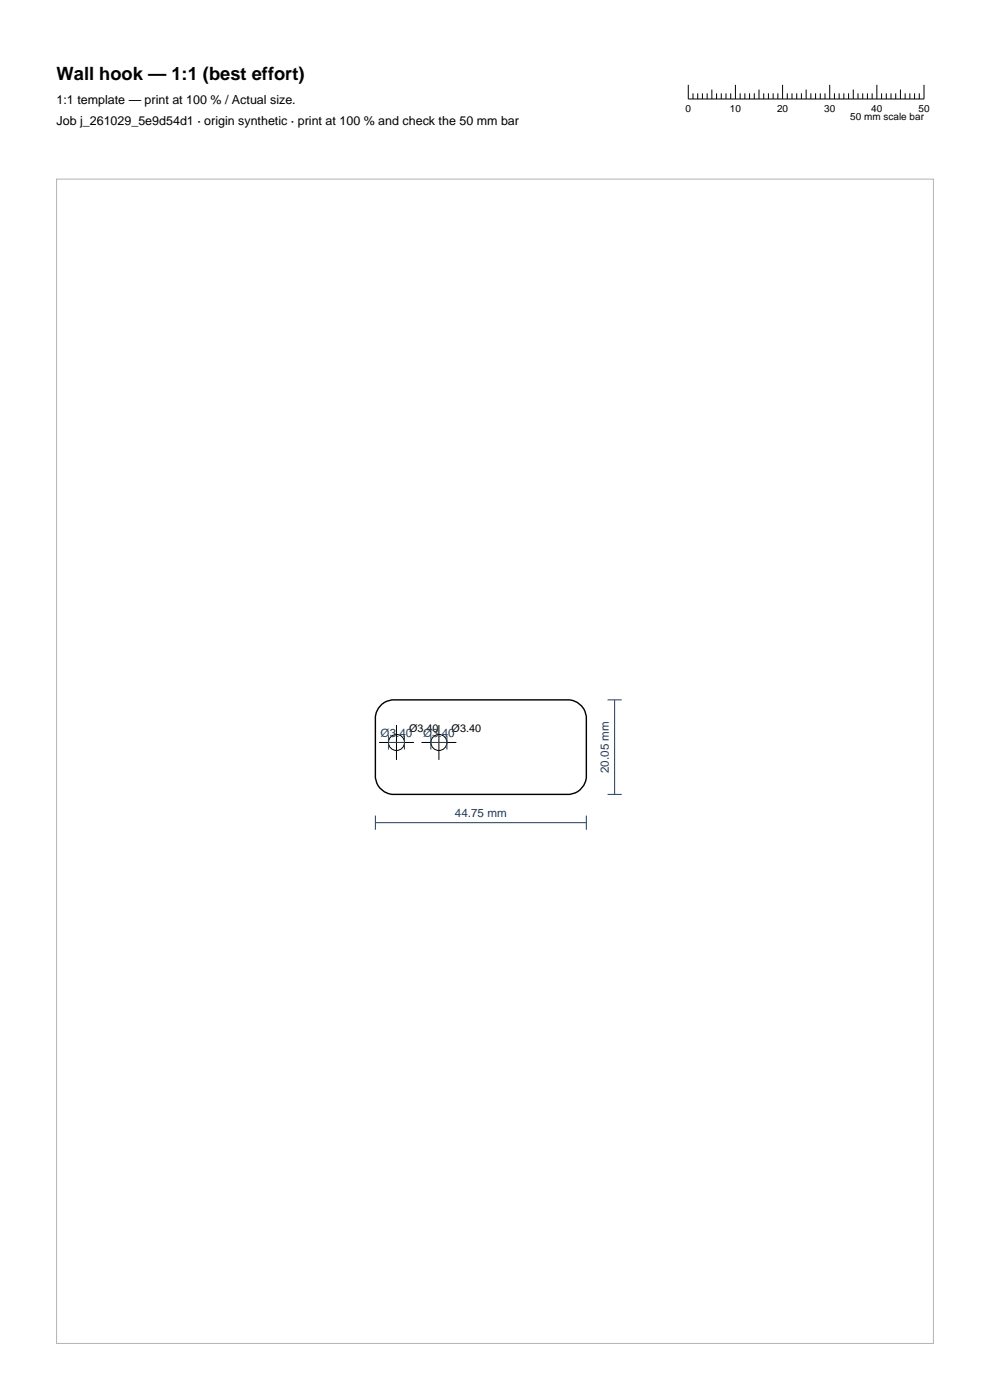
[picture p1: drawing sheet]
<svg xmlns="http://www.w3.org/2000/svg" width="210mm" height="297mm" viewBox="0 0 210 297" stroke-linecap="round" stroke-linejoin="round" font-family="sans-serif">
<g fill="none" stroke="#000" stroke-width=".21">
<path d="M146 18v3h50v-3M147 19.8v1.2M148 19.8v1.2M149 19.8v1.2M150 19.8v1.2M151 19v2M152 19.8v1.2M153 19.8v1.2M154 19.8v1.2M155 19.8v1.2M156 18v3M157 19.8v1.2"/>
<path d="M158 19.8v1.2M159 19.8v1.2M160 19.8v1.2M161 19v2M162 19.8v1.2M163 19.8v1.2M164 19.8v1.2M165 19.8v1.2M166 18v3M167 19.8v1.2M168 19.8v1.2M169 19.8v1.2"/>
<path d="M170 19.8v1.2M171 19v2M172 19.8v1.2M173 19.8v1.2M174 19.8v1.2M175 19.8v1.2M176 18v3M177 19.8v1.2M178 19.8v1.2M179 19.8v1.2M180 19.8v1.2M181 19v2"/>
<path d="M182 19.8v1.2M183 19.8v1.2M184 19.8v1.2M185 19.8v1.2M186 18v3M187 19.8v1.2M188 19.8v1.2M189 19.8v1.2M190 19.8v1.2M191 19v2M192 19.8v1.2M193 19.8v1.2"/>
<path d="M194 19.8v1.2M195 19.8v1.2M80.4 157.5h7.4M84.1 153.8v7.4M89.4 157.5h7.4M93.1 153.8v7.4"/>
<circle cx="84.1" cy="157.5" r="1.7"/>
<circle cx="93.1" cy="157.5" r="1.7"/>
</g>
<path d="M81 149.4l1-.6 1.1-.3h37.8a4 4 0 0 1 3.5 3.5v13a4 4 0 0 1-3.5 3.5h-37.8a4 4 0 0 1-3.5-3.5v-13l.2-.9 .5-.9z" fill="none" stroke="#000" stroke-width=".3"/>
<path d="M82.4 157.5h3.4M82.4 156v3M85.8 156v3M91.4 157.5h3.4M91.4 156v3M94.8 156v3M128.9 148.5h3M130.4 148.5v20M79.6 174.5h44.8M79.6 173v3M124.4 173v3M128.9 168.5h3" fill="none" stroke="#1f3b5e" stroke-width=".21"/>
<path d="M12 38h186v247h-186z" fill="none" stroke="#b3b3b3" stroke-width=".21"/>
<text font-size="3.9" x="12" y="17">Wall hook — 1:1 (best effort)</text>
<g font-size="2.6">
<text x="12" y="22">1:1 template — print at 100 % / Actual size.</text>
<text x="12" y="26.5">Job j_261029_5e9d54d1 · origin synthetic · print at 100 % and check the 50 mm bar</text>
</g>
<g font-size="2.5" fill="#1f3b5e">
<text x="80.7" y="156.3">Ø3.40</text>
<text x="89.7" y="156.3">Ø3.40</text>
<text x="129.2" y="164" transform="rotate(-90 129.2 164)">20.05 mm</text>
<text x="96.5" y="173.3">44.75 mm</text>
</g>
<g font-size="2.3">
<text x="86.8" y="155.3">Ø3.40</text>
<text x="95.8" y="155.3">Ø3.40</text>
</g>
<g font-size="2.1">
<text x="145.4" y="23.8">0</text>
<text x="154.8" y="23.8">10</text>
<text x="164.8" y="23.8">20</text>
<text x="174.8" y="23.8">30</text>
<text x="184.8" y="23.8">40</text>
<text x="194.8" y="23.8">50</text>
<text x="180.4" y="25.5">50 mm scale bar</text>
</g>
</svg>
